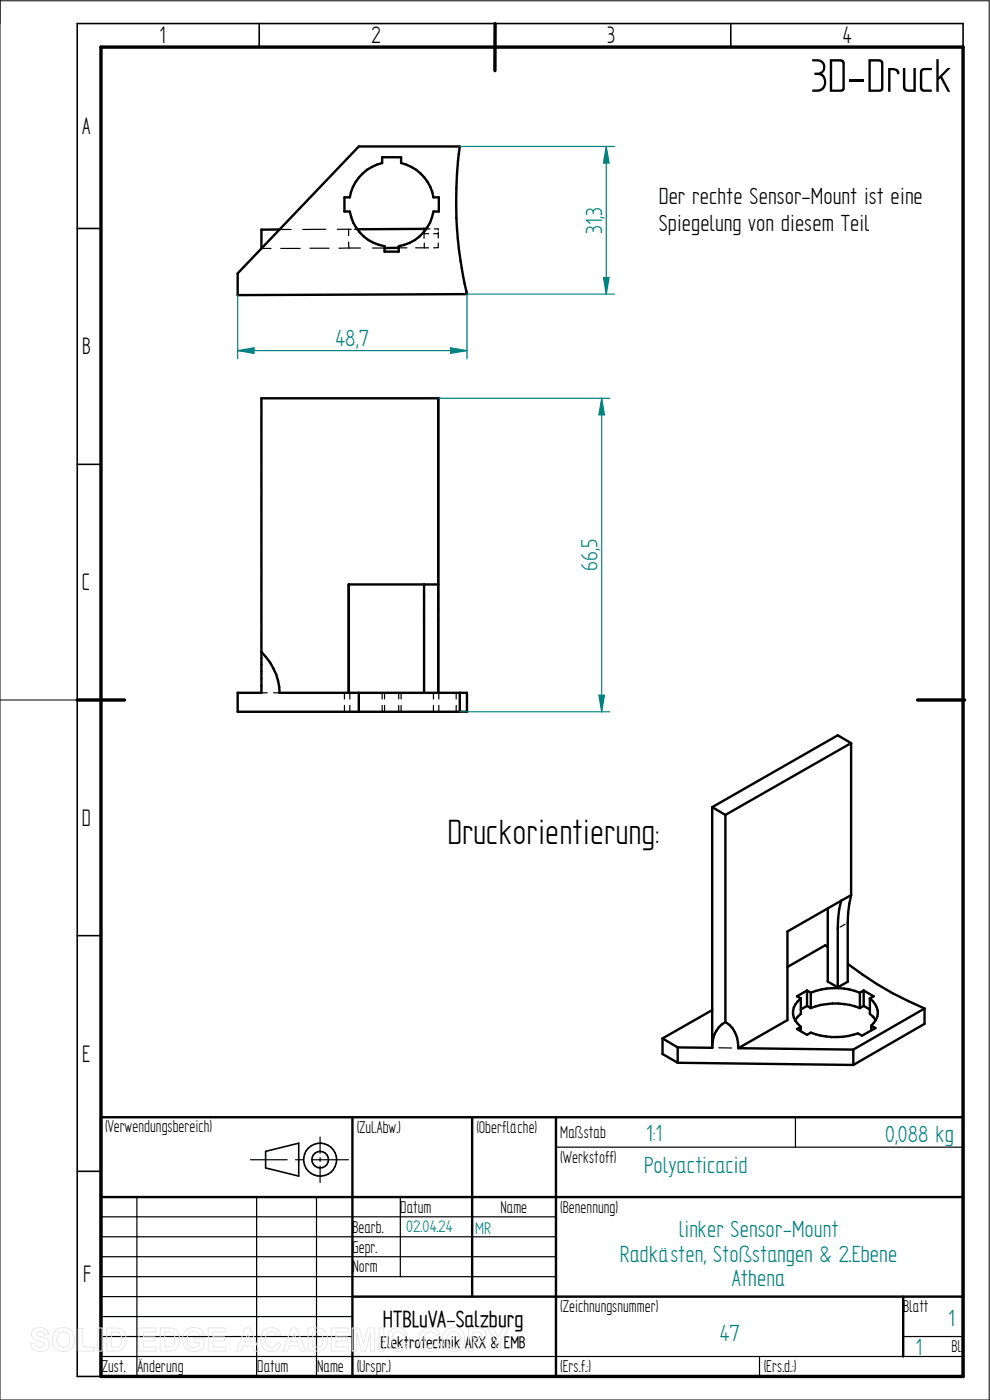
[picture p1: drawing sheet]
<svg xmlns="http://www.w3.org/2000/svg" width="210mm" height="297mm" viewBox="0 0 210 297" stroke-linecap="round" stroke-linejoin="round" font-family="sans-serif">
<path d="M0 0v297h209.8v-296.8h-209.8M0 148.5h16.4" fill="none" stroke="#000" stroke-width=".21"/>
<g fill="none" stroke="#000" stroke-width=".34">
<path d="M55 5v5M105 5v5M155 5v5M204.3 10v-5h-187.9v287h5M16.4 48.5h5M16.4 98.5h5M16.4 148.5h5M16.4 198.5h5M16.4 248.5h5M56.3 244.3l7.1-1.8v7l-7.1-1.7z"/>
<circle cx="67.9" cy="246" r="3.5"/>
<circle cx="67.9" cy="246" r="1.76"/>
</g>
<path d="M21.4 10h182.9v282h-182.9zM105 5v10M16.4 148.5h10M194.6 148.5h10" fill="none" stroke="#000" stroke-width=".72"/>
<g fill="none" stroke="#000" stroke-width=".51">
<path d="M76.1 31.1h21.4a85.5 85.5 0 0 0 1.6 31.3l-48.7 .2v-4.6zM77 36.8a9.4 9.4 0 0 1 4.1-2.2v-1.2h4v1.2a9.1 9.1 0 0 1 6.8 7.3h1.2v3h-1.2a9 9 0 0 1-7.3 7.3v1.2h-3v-1.2a9 9 0 0 1-7.4-7.3h-1.1v-3h1.1a8.7 8.7 0 0 1 2.8-5.1zM59.3 48.7h-3.8v4M84.6 52.6h-3M90 48.6v.5M90 48.6h-14.2M90 48.6h.4M55.5 138.3a12.9 12.9 0 0 1 3.8 8.7h39.8v4h-48.7v-4h5.1v-62.5h37.5v62.5M90 124v23M93 124h-19v23M76.1 147v4M97.5 147v4"/>
<path d="M180.6 157.6v32.3M180.6 157.6l-2.9-1.6-26.6 15.2M180.6 157.6l-26.7 15.3M151.1 171.2v51.1M151.1 171.2l2.8 1.7M153.9 172.9v43.9M175.6 192.7v15.5l2.1 1.3M178.4 191.1l-11.4 6.5v18.8l-10.4 6M178.4 191.1l-.4 1.9-.3 4v12.5M180.6 189.9l-.7 3.8-.1 2v12.6l-2.1 1.2M180.6 189.9l-2.2 1.2M151.1 214.3l-10.6 6"/>
<path d="M153.9 216.8a5.8 5.8 0 0 0-2.8 5.5M153.9 216.8a6.1 6.1 0 0 1 2.7 5.6M169.9 211.8v3.3l-1.2 1.4M169.9 211.8a3.6 3.6 0 0 0 0 6M169.9 217.8v.9M171.2 213.4l.8 .5M171.2 213.4l-1.3 .8M171.2 210.1v3.3M171.2 210.1l.8 .5M171.2 210.1l-2.1 1.3 .8 .4M172 213.9a14.2 14.2 0 0 1 10.4 0M172 210.6a14.2 14.2 0 0 1 10.4 0"/>
<path d="M172 210.6v3.3M175.6 201l-.5-.5-8.1 4.6M179.9 204.5a71.7 71.7 0 0 0 16.2 9.5M182.4 210.6v3.3M183.2 213.4l1.3 .8M183.2 213.4l-.8 .5M183.2 210.1v3.3M183.2 210.1l2.1 1.3-.8 .4M183.2 210.1l-.8 .5M184.5 211.8a3.5 3.5 0 0 1 .3 5.8M184.5 211.8v3.3l.8 .6 .5 .8M184.8 217.6v1"/>
<path d="M184.8 217.6l.9 .5-2.8 1.6-.9-.5a15.1 15.1 0 0 1-10-.1l-.8 .4-2.1-1.2 .8-.5M196.1 214l-15.1 8.7M196.1 214v3.2l-15.1 8.7M21.4 237h182.9v55h-182.9zM74.8 237v55M100.2 237v38.1M117.9 237v55M140.5 220.3l3.3 1.9M140.5 220.3v3.3l3.3 1.9M143.8 222.2l7.3 .1M143.8 225.5l37.2 .4M143.8 222.2v3.3"/>
<path d="M156.6 222.4l24.4 .3M181 222.7v3.2M21.4 254h182.9M74.8 275.1h129.5M191.6 275.1v12.7"/>
</g>
<g fill="none" stroke="#000" stroke-width=".25">
<path d="M55.5 52.7h2M59.3 48.7h2.5M59.6 52.7h4.1M65.7 52.7h4.1M69.1 48.6l-4.9 .1M71.5 48.6h3M74 51.4v1.2M74 48.6v1.4M74 52.6l-2.1 .1M74 52.6h2.5M75.2 48.6h.6M79 52.6h2.6"/>
<path d="M84.6 52.6h1.7M88.2 52.6h2.7M90 49.1v.2M90 49.5v1M90 49.6h.9M90 51.6v1M90.4 48.6h.8M92 49.6h1M92.1 48.6h.9v.3M93 49.2v1.3M93 51.6v.9l-1 .1M55.5 84.5v1.9"/>
<path d="M55.5 88.3v3.7M55.5 94v3.7M55.5 99.7v3.7M55.5 105.3v3.8M55.5 111v3.8M55.5 116.7v3.7M55.5 122.4v3.7M55.5 128.1v3.7M55.5 133.7v3.8M55.5 139.4v3.8M90 124v1.9M90 127.8v3.8"/>
<path d="M90 133.6v3.8M90 139.3v3.8M55.5 145.1v1.9h1.2M58 147h1.3M73.1 147v1.3M73.1 149.6v1.4M74.2 147v1.3M74.2 149.6v1.4M81.1 147v1.3M81.1 149.6v1.4M81.6 147v1.3M81.6 149.6v1.4"/>
<path d="M84.6 147v1.3M84.6 149.6v1.4M85.1 147v1.3M85.1 149.6v1.4M90 145.1v1.9M91.9 147v1.3M91.9 149.6v1.4M93.1 147v1.3M93.1 149.6v1.4M96.8 147v1.3M96.8 149.6v1.4M179.3 196.1l-1.1 .6"/>
<path d="M152.5 222.3h2.7M168.7 237v6.4M21.4 258.1h96.5M29 254v38M53.1 246h7.8M54.4 254v38M62.7 246h1.7M66.2 246h7.7M67.1 254v38M67.9 241.2v3.5M67.9 245.6v.8M67.9 247.4v3.5"/>
<path d="M84.9 254v16.8M117.9 243.4h86.4M21.4 270.8h96.5M21.4 266.6h96.5M21.4 262.4h96.5M21.4 275.1h53.4M21.4 279.3h53.4M21.4 287.8h182.9M21.4 283.5h53.4M161.1 287.8v4.2M191.6 283.5h12.7"/>
</g>
<circle cx="93" cy="84.5" r=".25" fill="#000"/>
<path d="M93 84.5h36.4M127.6 84.5l.6 3.5h-1.2zM97.5 151h31.9" fill="none" stroke="#008080" stroke-width=".25"/>
<path d="M127.6 84.5l.6 3.5h-1.2z" fill="#008080"/>
<path d="M127 147.5h1.2l-.6 3.5z" fill="none" stroke="#008080" stroke-width=".25"/>
<path d="M127 147.5h1.2l-.6 3.5z" fill="#008080"/>
<path d="M97.5 31.1h32.8M128 58.9h1.2l-.6 3.5zM99.1 62.4h31.2M127.6 84.5v66.5" fill="none" stroke="#008080" stroke-width=".25"/>
<path d="M128 58.9h1.2l-.6 3.5z" fill="#008080"/>
<path d="M128.6 31.1l.6 3.5h-1.2z" fill="none" stroke="#008080" stroke-width=".25"/>
<path d="M128.6 31.1l.6 3.5h-1.2z" fill="#008080"/>
<path d="M128.6 31.1v31.3M50.4 62.6v13.5M50.4 74.4l3.5-.6v1.2zM99.1 62.4v13.7" fill="none" stroke="#008080" stroke-width=".25"/>
<path d="M50.4 74.4l3.5-.6v1.2z" fill="#008080"/>
<path d="M95.6 73.8l3.5 .6-3.5 .6z" fill="none" stroke="#008080" stroke-width=".25"/>
<path d="M95.6 73.8l3.5 .6-3.5 .6z" fill="#008080"/>
<path d="M50.4 74.4h48.7" fill="none" stroke="#008080" stroke-width=".25"/>
<g fill="none" stroke="#e6e6e6" stroke-width=".21">
<path d="M7.1 282.1a2.02 2.02 0 0 1 3.1 .7l.1 .4h-.9a.9 .9 0 0 0-.8-.7 .9 .9 0 0 0-.9 .5l.1 .3 .5 .2a2.15 2.15 0 0 1 2.1 1.4 1.72 1.72 0 0 1-2.3 1.8l-.7-.2-.7-.7-.2-.8 1-.1a1.06 1.06 0 0 0 .9 1 1.06 1.06 0 0 0 1.1-.7 1.66 1.66 0 0 0-1.6-.8 1.37 1.37 0 0 1-.8-2.3zM11.8 282.3a2.46 2.46 0 0 1 3.1-.2 2.46 2.46 0 0 1 .8 3 2.4 2.4 0 0 1-3.1 1.5 2.4 2.4 0 0 1-1.5-3.1l.2-.5zM12.4 282.9a1.39 1.39 0 0 1 1.7-.3 1.39 1.39 0 0 1 .7 1.6 1.41 1.41 0 0 1-1.4 1.7 1.41 1.41 0 0 1-1.3-1.7l.1-.8zM16.6 281.8h1v4h2.4v.8h-3.4zM20.7 281.7h1v4.9h-1zM22.6 281.7h1.9a2.2 2.2 0 0 1 2.2 2.8 2.02 2.02 0 0 1-2.2 2.1h-1.9zM23.6 282.6a1.8 1.8 0 0 1 2 .5 2.09 2.09 0 0 1-.4 2.6l-1.6 .1zM29.5 281.7h3.6v.9h-2.7v1h2.5v.9h-2.5v1.3h2.7v.8h-3.6zM34 281.7h1.8a2.2 2.2 0 0 1 2.3 2.8 2.02 2.02 0 0 1-2.2 2.1h-1.9zM35 282.6a1.8 1.8 0 0 1 1.9 .5 2.09 2.09 0 0 1-.4 2.6l-1.5 .1zM39.4 282.3a2.33 2.33 0 0 1 3.8 .8l-1 .2a1.37 1.37 0 0 0-1.6-.7 1.37 1.37 0 0 0-.9 1.5 1.56 1.56 0 0 0 .8 1.6 1.56 1.56 0 0 0 1.8-.2v-.6h-1.2v-.9h2.2v2a2.65 2.65 0 0 1-3.1 .5 2.65 2.65 0 0 1-1.5-2.7l.3-1zM44.2 281.7h3.6v.9h-2.6v1h2.4v.9h-2.4v1.3h2.7v.8h-3.7z"/>
<path d="M52 281.7h1.1l1.9 4.9h-1l-.4-1.1h-2l-.4 1.1h-1.1zM52.6 282.9l.6 1.8h-1.3zM56 282.3a2.12 2.12 0 0 1 3.6 .8l-1 .2a1.24 1.24 0 0 0-1.6-.7 1.24 1.24 0 0 0-.7 1.6 1.28 1.28 0 0 0 .4 1.4 1.28 1.28 0 0 0 1.6 0l.4-.8 .9 .3a2.19 2.19 0 0 1-2.5 1.6 2.19 2.19 0 0 1-1.8-2.5l.1-.9zM61.9 281.7h1l2 4.9h-1.1l-.4-1.1h-2l-.4 1.1h-1.1zM62.4 282.9l.7 1.8h-1.4zM65.4 281.7h1.8a2.2 2.2 0 0 1 2.3 2.8 2.02 2.02 0 0 1-2.3 2.1h-1.8zM66.3 282.6a1.8 1.8 0 0 1 2 .5 2.09 2.09 0 0 1-.4 2.6l-1.6 .1zM70.3 281.7h3.6v.9h-2.7v1h2.5v.9h-2.5v1.3h2.8v.8h-3.7zM74.7 281.7h1.5l.9 3.4 .9-3.4h1.5v4.9h-.9l-.1-3.8-.9 3.8h-1l-.9-3.8-.1 3.8h-.9zM80.4 281.7h1v4.9h-1zM82.8 282.3a2.12 2.12 0 0 1 3.6 .8l-.9 .2a1.24 1.24 0 0 0-1.6-.7 1.24 1.24 0 0 0-.8 1.6 1.28 1.28 0 0 0 .5 1.4 1.28 1.28 0 0 0 1.5 0l.4-.8 .9 .3a2.19 2.19 0 0 1-2.5 1.6 2.19 2.19 0 0 1-1.7-2.5l.1-.9zM89.6 282.3a2.12 2.12 0 0 1 3.6 .8l-.9 .2a1.24 1.24 0 0 0-1.6-.7 1.24 1.24 0 0 0-.7 1.6 1.28 1.28 0 0 0 .4 1.4 1.28 1.28 0 0 0 1.5 0l.4-.8 1 .3a2.19 2.19 0 0 1-2.6 1.6 2.19 2.19 0 0 1-1.7-2.5l.1-.9z"/>
<path d="M94.6 282.3a2.46 2.46 0 0 1 3.1-.2 2.46 2.46 0 0 1 .8 3 2.4 2.4 0 0 1-3.1 1.5 2.4 2.4 0 0 1-1.4-3.1l.1-.5zM95.2 282.9a1.39 1.39 0 0 1 1.7-.3 1.39 1.39 0 0 1 .7 1.6 1.41 1.41 0 0 1-1.3 1.7 1.41 1.41 0 0 1-1.4-1.7l.1-.8zM99.4 281.7h1.6a1.61 1.61 0 0 1 2.1 1.5 1.62 1.62 0 0 1-2.1 1.6h-.6v1.8h-1zM100.4 282.6a1.62 1.62 0 0 1 1.7 .3 .7 .7 0 0 1-.1 .8 .7 .7 0 0 1-.7 .2h-.9zM103.4 281.7h1.1l1.2 2 1.1-2h1.2l-1.8 2.9v2h-1v-2z"/>
</g>
<text font-size="11.3" x="171.9" y="19.5">3D-Druck</text>
<text font-size="8.4" x="94.9" y="179.2">Druckorientierung:</text>
<g font-size="5.7">
<text x="33.8" y="9.2">1</text>
<text x="78.8" y="9.2">2</text>
<text x="128.8" y="9.2">3</text>
<text x="178.8" y="9.2">4</text>
<text x="17.4" y="28.4">A</text>
<text x="17.4" y="75.2">B</text>
<text x="17.4" y="125.2">C</text>
<text x="17.4" y="175.2">D</text>
<text x="17.4" y="225.2">E</text>
<text x="17.6" y="271.9">F</text>
</g>
<g font-size="5.6">
<text x="139.8" y="43.3">Der rechte Sensor-Mount ist eine</text>
<text x="139.8" y="49">Spiegelung von diesem Teil</text>
</g>
<g font-size="5.6" fill="#008080">
<text x="127.7" y="49.6" transform="rotate(-90 127.7 49.6)">31,3</text>
<text x="71.2" y="73.5">48,7</text>
<text x="126.7" y="121.2" transform="rotate(-90 126.7 121.2)">66,5</text>
<text x="137.1" y="242">1:1</text>
<text x="187.8" y="242.2">0,088 kg</text>
<text x="136.7" y="248.8">Polyacticacid</text>
<text x="144" y="262.4">linker Sensor-Mount</text>
<text x="131.5" y="267.6">Radkästen, Stoßstangen &amp; 2.Ebene</text>
<text x="155.3" y="272.9">Athena</text>
<text x="201.2" y="281.3">1</text>
<text x="152.7" y="284.6">47</text>
<text x="194.2" y="287.4">1</text>
</g>
<text font-size="5.5" x="81.2" y="281.5">HTBLuVA-Salzburg</text>
<g font-size="4.1">
<text x="22.3" y="240.2">(Verwendungsbereich)</text>
<text x="75.7" y="240.4">(Zul.Abw.)</text>
<text x="101.1" y="240.4">(Oberfläche)</text>
<text x="118.8" y="241.4">Maßstab</text>
<text x="118.8" y="246.7">(Werkstoff)</text>
<text x="84.9" y="257.3">Datum</text>
<text x="106.2" y="257.3">Name</text>
<text x="118.8" y="257.3">(Benennung)</text>
<text x="74.8" y="261.5">Bearb.</text>
<text x="74.8" y="265.7">Gepr.</text>
<text x="74.8" y="270">Norm</text>
<text x="118.8" y="278.4">(Zeichnungsnummer)</text>
<text x="191.6" y="278.4">Blatt</text>
<text x="201.8" y="286.9">Bl.</text>
<text x="21.6" y="291.1">Zust.</text>
<text x="29.2" y="291.1">Änderung</text>
<text x="54.6" y="291.1">Datum</text>
<text x="67.3" y="291.1">Name</text>
<text x="75.7" y="291.1">(Urspr.)</text>
<text x="118.8" y="291.1">(Ers.f.:)</text>
<text x="162" y="291.1">(Ers.d.:)</text>
</g>
<g font-size="4" fill="#008080">
<text x="86.2" y="261.5">02.04.24</text>
<text x="100.8" y="261.7">MR</text>
</g>
<text font-size="4" x="80.7" y="286">Elektrotechnik ARX &amp; EMB</text>
</svg>
